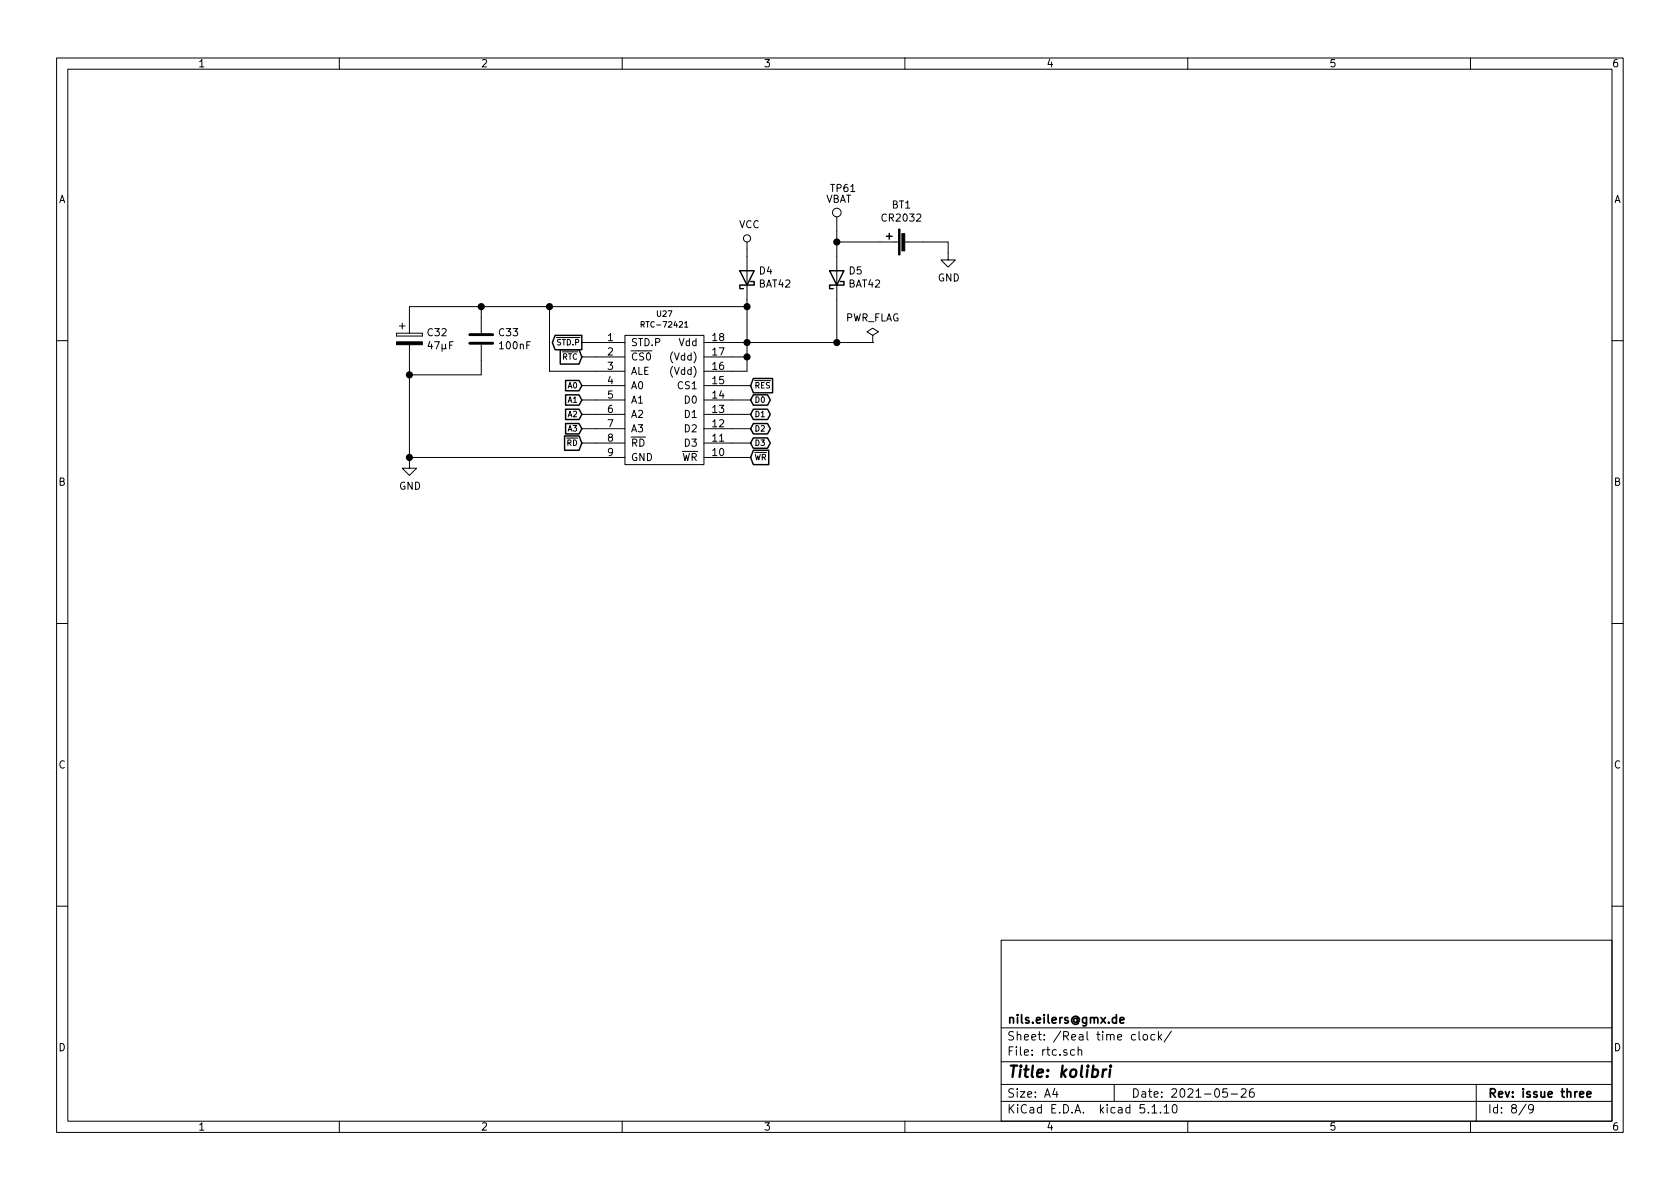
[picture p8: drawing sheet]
EESchema Schematic File Version 4
EELAYER 30 0
EELAYER END
$Descr A4 11693 8268
encoding utf-8
Sheet 8 9
Title "kolibri"
Date "2021-05-26"
Rev "issue three"
Comp "nils.eilers@gmx.de"
Comment1 ""
Comment2 ""
Comment3 ""
Comment4 ""
$EndDescr
Text GLabel 5225 2775 2    39   BiDi ~ 0
D0
Text GLabel 5225 2875 2    39   BiDi ~ 0
D1
Text GLabel 5225 2975 2    39   BiDi ~ 0
D2
Text GLabel 5225 3075 2    39   BiDi ~ 0
D3
Text GLabel 5225 2675 2    39   Input ~ 0
~RES
Text GLabel 4050 2675 0    39   Input ~ 0
A0
Text GLabel 4050 2775 0    39   Input ~ 0
A1
Text GLabel 4050 2875 0    39   Input ~ 0
A2
Text GLabel 4050 2975 0    39   Input ~ 0
A3
Text GLabel 4050 3075 0    39   Input ~ 0
~RD
Text GLabel 5225 3175 2    39   Input ~ 0
~WR
Text GLabel 4050 2475 0    39   Input ~ 0
~RTC
$Comp
L eilers:RTC-72421 U27
U 1 1
P 4600 2775
F 0 "U27" H 4625 3376 39  0000 C CNN
F 1 "RTC-72421" H 4625 3301 39  0000 C CNN
F 2 "kolibri:DIP-18" H 4150 3175 39  0001 C CNN
F 3 "" H 4150 3175 39  0001 C CNN
	1    4600 2775
	1    0    0    -1  
$EndComp
$Comp
L Device:Battery_Cell BT1
U 1 1
P 6325 1675
F 0 "BT1" V 6580 1725 50  0000 C CNN
F 1 "CR2032" V 6489 1725 50  0000 C CNN
F 2 "kolibri:KZH20SMD" V 6325 1735 50  0001 C CNN
F 3 "~" V 6325 1735 50  0001 C CNN
	1    6325 1675
	0    -1   -1   0   
$EndComp
$Comp
L main-rescue:VCC #PWR0140
U 1 1
P 5200 1725
F 0 "#PWR0140" H 5200 1575 50  0001 C CNN
F 1 "VCC" H 5217 1898 50  0000 C CNN
F 2 "" H 5200 1725 50  0001 C CNN
F 3 "" H 5200 1725 50  0001 C CNN
	1    5200 1725
	1    0    0    -1  
$EndComp
$Comp
L Diode:BAT42 D4
U 1 1
P 5200 1925
F 0 "D4" V 5246 1846 50  0000 R CNN
F 1 "BAT42" V 5155 1846 50  0000 R CNN
F 2 "kolibri:DO35" H 5200 1750 50  0001 C CNN
F 3 "http://www.vishay.com/docs/85660/bat42.pdf" H 5200 1925 50  0001 C CNN
	1    5200 1925
	0    -1   -1   0   
$EndComp
$Comp
L Diode:BAT42 D5
U 1 1
P 5825 1925
F 0 "D5" V 5871 1846 50  0000 R CNN
F 1 "BAT42" V 5780 1846 50  0000 R CNN
F 2 "kolibri:DO35" H 5825 1750 50  0001 C CNN
F 3 "http://www.vishay.com/docs/85660/bat42.pdf" H 5825 1925 50  0001 C CNN
	1    5825 1925
	0    -1   -1   0   
$EndComp
Wire Wire Line
	5200 2075 5200 2125
Wire Wire Line
	5200 2575 5100 2575
Wire Wire Line
	5100 2475 5200 2475
Connection ~ 5200 2475
Wire Wire Line
	5200 2475 5200 2575
Wire Wire Line
	5100 2375 5200 2375
Connection ~ 5200 2375
Wire Wire Line
	5200 2375 5200 2475
Wire Wire Line
	5200 1725 5200 1775
Wire Wire Line
	5825 1775 5825 1675
Wire Wire Line
	5825 1675 6125 1675
$Comp
L main-rescue:GND #PWR0139
U 1 1
P 6600 1750
F 0 "#PWR0139" H 6600 1500 50  0001 C CNN
F 1 "GND" H 6605 1577 50  0000 C CNN
F 2 "" H 6600 1750 50  0001 C CNN
F 3 "" H 6600 1750 50  0001 C CNN
	1    6600 1750
	1    0    0    -1  
$EndComp
Wire Wire Line
	6600 1675 6425 1675
$Comp
L main-rescue:GND #PWR0141
U 1 1
P 2850 3200
F 0 "#PWR0141" H 2850 2950 50  0001 C CNN
F 1 "GND" H 2855 3027 50  0000 C CNN
F 2 "" H 2850 3200 50  0001 C CNN
F 3 "" H 2850 3200 50  0001 C CNN
	1    2850 3200
	1    0    0    -1  
$EndComp
Wire Wire Line
	4150 3175 2850 3175
Wire Wire Line
	2850 3175 2850 3200
Wire Wire Line
	4150 2675 4050 2675
Wire Wire Line
	4150 2775 4050 2775
Wire Wire Line
	4150 2875 4050 2875
Wire Wire Line
	4150 2975 4050 2975
Wire Wire Line
	4150 3075 4050 3075
Wire Wire Line
	4150 2475 4050 2475
Wire Wire Line
	5100 2675 5225 2675
Wire Wire Line
	5100 2775 5225 2775
Wire Wire Line
	5100 2875 5225 2875
Wire Wire Line
	5100 2975 5225 2975
Wire Wire Line
	5100 3075 5225 3075
Wire Wire Line
	5100 3175 5225 3175
Wire Wire Line
	5200 2125 3825 2125
Wire Wire Line
	3825 2125 3825 2575
Wire Wire Line
	3825 2575 4150 2575
Connection ~ 5200 2125
Wire Wire Line
	5200 2125 5200 2375
Wire Wire Line
	5825 2075 5825 2375
$Comp
L power:PWR_FLAG #FLG01
U 1 1
P 6075 2375
F 0 "#FLG01" H 6075 2450 50  0001 C CNN
F 1 "PWR_FLAG" H 6075 2549 50  0000 C CNN
F 2 "" H 6075 2375 50  0001 C CNN
F 3 "~" H 6075 2375 50  0001 C CNN
	1    6075 2375
	1    0    0    -1  
$EndComp
Wire Wire Line
	6075 2375 5825 2375
Connection ~ 5825 2375
Wire Wire Line
	5200 2375 5825 2375
$Comp
L main-rescue:CP C32
U 1 1
P 2850 2350
F 0 "C32" H 2968 2396 50  0000 L CNN
F 1 "47µF" H 2968 2305 50  0000 L CNN
F 2 "kolibri:CP-2-5" H 2888 2200 50  0001 C CNN
F 3 "" H 2850 2350 50  0001 C CNN
	1    2850 2350
	1    0    0    -1  
$EndComp
$Comp
L main-rescue:C C33
U 1 1
P 3350 2350
F 0 "C33" H 3465 2396 50  0000 L CNN
F 1 "100nF" H 3465 2305 50  0000 L CNN
F 2 "kolibri:KERKO-5" H 3388 2200 50  0001 C CNN
F 3 "" H 3350 2350 50  0001 C CNN
	1    3350 2350
	1    0    0    -1  
$EndComp
Wire Wire Line
	3825 2125 3350 2125
Wire Wire Line
	2850 2125 2850 2200
Connection ~ 3825 2125
Wire Wire Line
	2850 2500 2850 2600
Connection ~ 2850 3175
Wire Wire Line
	3350 2200 3350 2125
Connection ~ 3350 2125
Wire Wire Line
	3350 2125 2850 2125
Wire Wire Line
	3350 2500 3350 2600
Wire Wire Line
	3350 2600 2850 2600
Connection ~ 2850 2600
Wire Wire Line
	2850 2600 2850 3175
Text GLabel 4050 2375 0    39   Output ~ 0
~STD.P
Wire Wire Line
	4150 2375 4050 2375
$Comp
L Connector:TestPoint TP?
U 1 1
P 5825 1600
AR Path="/60F127A0/639A7E26" Ref="TP?"  Part="1" 
AR Path="/56B86A26/639A7E26" Ref="TP?"  Part="1" 
AR Path="/5C869F11/639A7E26" Ref="TP61"  Part="1" 
F 0 "TP61" H 5775 1900 50  0000 L CNN
F 1 "VBAT" H 5750 1825 50  0000 L CNN
F 2 "kolibri:PINTST" H 6025 1600 50  0001 C CNN
F 3 "~" H 6025 1600 50  0001 C CNN
	1    5825 1600
	1    0    0    -1  
$EndComp
Wire Wire Line
	6600 1675 6600 1750
Wire Wire Line
	5825 1600 5825 1675
Connection ~ 5825 1675
$EndSCHEMATC
